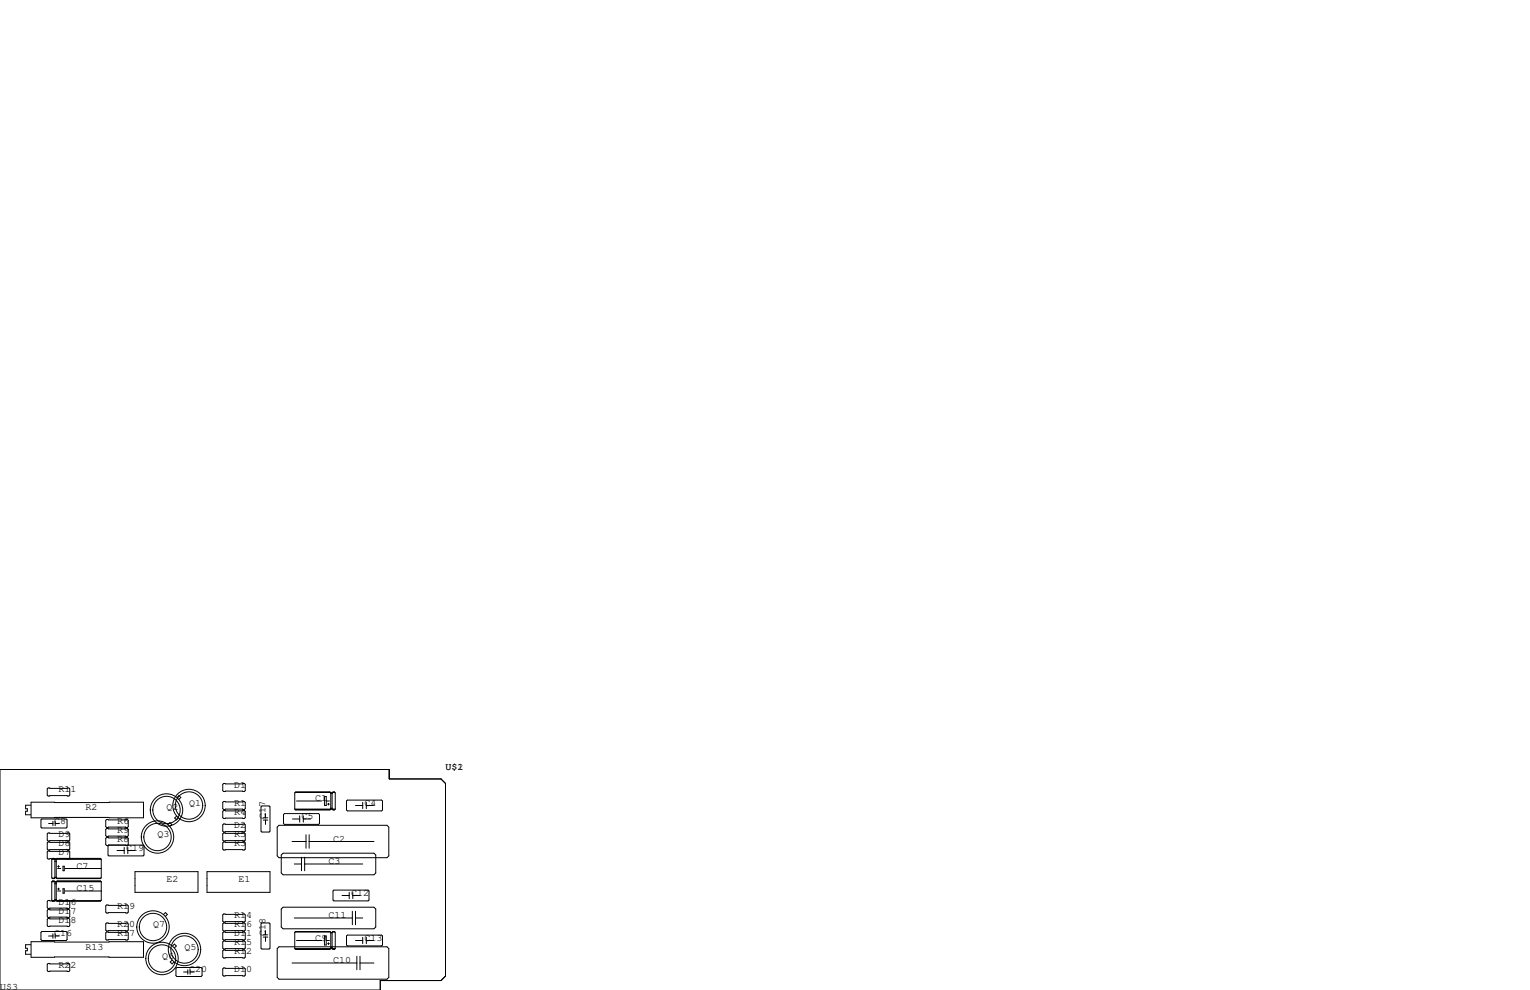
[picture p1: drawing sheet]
<svg xmlns="http://www.w3.org/2000/svg" width="432mm" height="279mm" viewBox="0 0 432 279" stroke-linecap="round" stroke-linejoin="round" font-family="sans-serif">
<g fill="none" stroke="#000" stroke-width=".28">
<path d="M0 217.2h109.9v2.6h14.6l1.2 1.3v54.4l-1.2 1.2h-17.2v2.7h-107.3zM8.7 227.2h-1.5v1.1h.5v.6h-.5v1.1h1.5M8.8 226.4h31.7v4.4h-31.7zM11.8 231.1h6.9l.2 .3v2l-.2 .3h-6.9l-.2-.3v-2zM13.6 237.6h5.8l.3 .3v1.7l-.3 .3h-5.8l-.3-.3v-1.7zM13.6 235.1h5.8l.3 .2v1.8l-.3 .3h-5.8l-.3-.3v-1.8zM13.6 222.4h5.8l.3 .2v1.8l-.3 .3h-5.8l-.3-.3v-1.8zM13.7 232.4h1.2M14.9 231.8v1.2M15.6 232.4h1.2M15.6 231.8v1.2M30.1 231.3h5.8l.3 .2v1.8l-.3 .3h-5.8l-.3-.3v-1.8z"/>
<path d="M30.1 233.8h5.8l.3 .3v1.7l-.3 .3h-5.8l-.3-.3v-1.7zM30.7 238.5l-.2 .3v2.5l.2 .3h9.7l.2-.3v-2.5l-.2-.3-10.3 .1-.3-.2v-1.8l.3-.3h5.8l.3 .3v1.8l-.3 .2-.5-.1M35.1 239.1v1.8M36.1 239.1v1.8M47.4 232.7l.6-.5 .5 .5-.5 .5M49.8 230.3l-.5 .6 .5 .5 .6-.5M50 225.1l.5-.6 .5 .6-.5 .5M63.1 232.5h5.9l.2 .3v1.8l-.2 .2h-5.9l-.2-.2v-1.8zM63.1 228.7h5.9l.2 .3v1.8l-.2 .2h-5.9l-.2-.2v-1.8zM63.1 226.2h5.9l.2 .2v1.8l-.2 .3h-5.9l-.2-.3v-1.8zM63.1 221.1h5.9l.2 .3v1.7l-.2 .3h-5.9l-.2-.3v-1.7zM63.1 235.1h5.9l.2 .2v1.8l-.2 .3h-5.9l-.2-.3v-1.8z"/>
<path d="M63.1 237.6h5.9l.2 .3v1.7l-.2 .3h-5.9l-.2-.3v-1.7zM73.9 227.5h2l.3 .2v6.9l-.3 .2h-2l-.2-.2v-6.9zM74.3 231.4h1.3M74.3 230.8h1.3M74.9 229.6v1.2M74.9 231.4v1.3M78.7 232.9h30.5l.5 .5v8.2l-.5 .5h-30.5l-.5-.5v-8.2zM80 229.9l.3-.3h9.6l.3 .3v2.5l-.3 .3h-9.6l-.3-.3zM82.4 237.5h4M82.6 231.1h2M83.2 228.3h11.4M83.3 223.6h9.9"/>
<path d="M83.4 228.5h9.7M83.7 226.1h7.1M84.6 230.3v1.7M85.6 231.1h2M85.6 230.3v1.7M86.4 235.6v3.8M87.2 235.6v3.8M87.2 237.5h18.3M91.6 224.8h.5v2.5h-.5zM92.1 226.1h.9M92.5 226.9h.5M92.7 226.7v.5"/>
<path d="M93.1 223.5h-9.7l-.2 .3v4.5M93.1 223.5l.2 .3M93.1 223.5l-9.7 .1M93.3 223.8v4.5l-.2 .3h-9.7l-.2-.3M93.3 228.1h.4M93.3 223.8h.4M93.3 223.9h.4M93.5 228.2h.1M93.7 223.8v4.5l.3 .3h.4l.2-.3M93.9 223.6h.6M94 228.5h.4M94.4 223.5l.2 .3v4.5"/>
<path d="M94.4 223.5h-.4l-.3 .3M94.4 223.5l-.4 .1M97.8 226.1l.2-.3h9.7l.3 .3v2.5l-.3 .3h-9.7l-.2-.3zM100.3 227.3h2.1M102.4 226.4v1.8M103.4 227.3h2M103.4 226.4v1.8M13.6 240.2h5.8l.3 .2v1.8l-.3 .2h-5.8l-.3-.2v-1.8zM13.6 256.7h5.8l.3 .2v1.8l-.3 .3h-5.8l-.3-.3v-1.8zM13.6 259.2h5.8l.3 .3v1.7l-.3 .3h-5.8l-.3-.3v-1.7zM14.6 242.5l.1 5.3M14.6 248.9l.1 5.3"/>
<path d="M14.6 242.5l.3-.2h.3l.3 .2v5.2M14.6 242.5h14M14.6 248.9l.3-.3h.3l.3 .3v5.2M14.6 248.9h14M14.7 247.8l.2 .2M14.7 247.8h.7M14.7 254.2l.2 .1M14.7 254.2h.7M14.9 242.4h.3M14.9 247.9v.1M14.9 254.3h.1M14.9 248.7h.3"/>
<path d="M15.5 243.1h.4M15.5 247.7l-.6 .2M15.5 247.7h.4M15.5 247.6h.4M15.5 249.4h.4M15.5 254.1h.4M15.5 253.9h.4M15.5 254.1l-.3 .2M15.5 254h.4M15.6 242.6h.1M15.6 249h.1M15.9 247.7l.1 .1"/>
<path d="M15.9 254.1l.1 .1M16 247.8h12.4M16 247.8l.1 .2M16 254.2h12.4M16 254.2l.1 .1M16.1 242.4h12.2M16.1 247.9v.1M16.1 254.3h.1M16.1 248.7h12.2M16.3 244.5h.5M16.3 245.1h.8M16.3 250.9h.5"/>
<path d="M16.3 251.5h.8M16.5 244.3v.5M16.5 250.6v.5M17.8 244.5h.3v1.2h-.3zM17.8 250.8h.3v1.3h-.3zM18.3 245.1h10.3M18.3 251.5h10.3M28.6 248.9v5.2l-.3 .2-14.7-.2-.3 .3v1.8l.3 .2h5.8l.3-.2v-1.8l-.3-.3-.5 .2M28.6 242.5l-.3-.2h-12.2l-.2 .2v5.2M28.6 248.9l-.3-.3h-12.2l-.2 .3v5.2M28.6 242.5v5.2l-.3 .2h-12.2M30.1 255.4h5.8l.3 .3v1.7l-.3 .3h-5.8l-.3-.3v-1.7z"/>
<path d="M33 240h2.1M36.1 240h2M38.1 246h17.8v5.8h-17.8zM46.2 258.1l.5-.5 .5 .5-.5 .5M58.4 246h17.8v5.8h-17.8zM62.9 258.2l.2-.3h5.9l.2 .3v1.8l-.2 .2h-5.9l-.2-.2zM79.4 256.5l.5-.5h25.6l.5 .5v5.1l-.5 .5h-25.6l-.5-.5zM79.9 240.8h25.6l.5 .5v5.1l-.5 .5h-25.6l-.5-.5v-5.1zM83.1 243.8h2M83.1 259.1h16.3M85.1 241.9v3.8M86 241.9v3.8"/>
<path d="M86 243.8h16.4M94 251.5l.2-.3h9.7l.2 .3v2.5l-.2 .3h-9.7l-.2-.3zM96.5 252.7h2.1M98.6 251.8v1.8M99.4 257.2v3.8M99.6 252.7h2M99.6 251.8v1.8M100.3 257.2v3.8M100.3 259.1h2.1M8.7 266.6h-1.5v1h.5v.7h-.5v1h1.5M8.8 265.8h31.7v4.4h-31.7zM11.8 262.9h6.9l.2 .2v2.1l-.2 .2h-6.9l-.2-.2v-2.1z"/>
<path d="M13.3 272.2l.3-.3h5.8l.3 .3v1.7l-.3 .3h-5.8l-.3-.3zM13.7 264.2h1.2M14.9 263.5v1.3M15.6 263.5v1.3M15.6 264.2h1.2M30.1 260.5h5.8l.3 .2v1.8l-.3 .3h-5.8l-.3-.3v-1.8zM30.1 263h5.8l.3 .3v1.7l-.3 .3h-5.8l-.3-.3v-1.7zM48.6 271l-.6 .5 .6 .5 .5-.5M48.7 267l.5-.6 .6 .6-.6 .5M49.7 273.3l.2-.3h6.9l.2 .3v2l-.2 .3h-6.9l-.2-.3zM51.8 274.3h1.2M53 273.7v1.3"/>
<path d="M53.6 273.7v1.3M53.6 274.3h1.3M62.9 265.8l.2-.2h5.9l.2 .2v1.8l-.2 .2h-5.9l-.2-.2zM62.9 260.7l.2-.2h5.9l.2 .2v1.8l-.2 .3h-5.9l-.2-.3zM62.9 263.3l.2-.3h5.9l.2 .3v1.7l-.2 .3h-5.9l-.2-.3zM62.9 268.4l.2-.3h5.9l.2 .3v1.7l-.2 .3h-5.9l-.2-.3zM62.9 273.4l.2-.2h5.9l.2 .2v1.8l-.2 .3h-5.9l-.2-.3zM73.7 260.7l.2-.2h2l.3 .2v6.9l-.3 .2h-2l-.2-.2zM74.3 264.5h1.3M74.3 263.8h1.3M74.9 262.6v1.2M74.9 264.5v1.2"/>
<path d="M78.7 267.2h30.5l.5 .5v8.1l-.5 .6h-30.5l-.5-.6v-8.1zM82.4 271.8h18.3M83.2 267.7h11.4M83.3 263h9.9M83.4 267.8h9.7M83.7 265.4h7.1M91.6 264.2h.5v2.5h-.5zM92.1 265.4h.9M92.5 266.3h.5M92.7 266.1v.5M93.1 262.9h-9.7l-.2 .2v4.6M93.1 262.9h-9.7"/>
<path d="M93.1 262.9l.2 .2M93.3 263.1v4.6l-.2 .3h-9.7l-.2-.3M93.3 263.1h.4M93.3 267.5h.4M93.3 263.3h.4M93.5 267.6h.1M93.7 263.1v4.6l.3 .3h.4l.2-.3M93.9 263h.6M94 267.8h.4M94.4 262.9h-.4l-.3 .2M94.4 262.9l.2 .2v4.6M94.4 262.9h-.4"/>
<path d="M97.8 264.2l.2-.3h9.7l.3 .3v2.5l-.3 .3h-9.7l-.2-.3zM100.3 265.4h2.1M100.7 269.9v3.8M101.6 269.9v3.8M101.6 271.8h3.9M102.4 264.5v1.8M103.4 264.5v1.8M103.4 265.4h2"/>
<circle cx="44.5" cy="236.2" r="4.6"/>
<circle cx="44.5" cy="236.2" r="3.9"/>
<circle cx="47" cy="228.6" r="4.6"/>
<circle cx="47" cy="228.6" r="3.9"/>
<circle cx="53.3" cy="227.3" r="3.9"/>
<circle cx="53.3" cy="227.3" r="4.6"/>
<circle cx="43.2" cy="261.6" r="3.9"/>
<circle cx="43.2" cy="261.6" r="4.6"/>
<circle cx="45.7" cy="270.5" r="3.9"/>
<circle cx="45.7" cy="270.5" r="4.6"/>
<circle cx="52.1" cy="268" r="4.6"/>
<circle cx="52.1" cy="268" r="3.9"/>
</g>
<g font-size="2.8">
<text x="125.7" y="217.2">U$1</text>
<text x="129.1" y="217.2">2</text>
<text x="16.5" y="223.5">R11</text>
<text x="53.3" y="227.3">Q1</text>
<text x="66" y="227.3">R1</text>
<text x="66" y="222.2">D1</text>
<text x="88.9" y="226.1">C1</text>
<text x="102.9" y="227.3">C4</text>
<text x="15.2" y="232.4">C8</text>
<text x="24.1" y="228.6">R2</text>
<text x="33" y="232.4">R6</text>
<text x="47" y="228.6">Q2</text>
<text x="66" y="229.9">R4</text>
<text x="66" y="233.7">D2</text>
<text x="74.9" y="231.1" transform="rotate(-90 74.9 231.1)">C17</text>
<text x="85.1" y="231.1">C5</text>
<text x="16.5" y="236.2">D9</text>
<text x="16.5" y="238.8">D8</text>
<text x="33" y="237.5">R8</text>
<text x="33" y="234.9">R9</text>
<text x="44.4" y="236.2">Q3</text>
<text x="66" y="238.8">R3</text>
<text x="66" y="236.2">R5</text>
<text x="94" y="237.5">C2</text>
<text x="16.5" y="241.3">D7</text>
<text x="21.6" y="245.1">C7</text>
<text x="35.6" y="240">C19</text>
<text x="92.7" y="243.8">C3</text>
<text x="21.6" y="251.5">C15</text>
<text x="47" y="248.9">E2</text>
<text x="67.3" y="248.9">E1</text>
<text x="16.5" y="257.8">D17</text>
<text x="16.5" y="255.3">D16</text>
<text x="33" y="256.5">R19</text>
<text x="99.1" y="252.7">C12</text>
<text x="16.5" y="260.3">D18</text>
<text x="33" y="261.6">R20</text>
<text x="43.2" y="261.6">Q7</text>
<text x="66" y="261.6">R16</text>
<text x="66" y="259.1">R14</text>
<text x="92.7" y="259.1">C11</text>
<text x="15.2" y="264.2">C16</text>
<text x="24.1" y="268">R13</text>
<text x="33" y="264.2">R17</text>
<text x="52.1" y="268">Q5</text>
<text x="66" y="269.2">R12</text>
<text x="66" y="264.2">D11</text>
<text x="66" y="266.7">R15</text>
<text x="74.9" y="264.2" transform="rotate(-90 74.9 264.2)">C18</text>
<text x="88.9" y="265.4">C9</text>
<text x="102.9" y="265.4">C13</text>
<text x="16.5" y="273">R22</text>
<text x="45.7" y="270.5">Q6</text>
<text x="53.3" y="274.3">C20</text>
<text x="66" y="274.3">D10</text>
<text x="94" y="271.8">C10</text>
<text x="0" y="279.4">U$3</text>
</g>
</svg>
